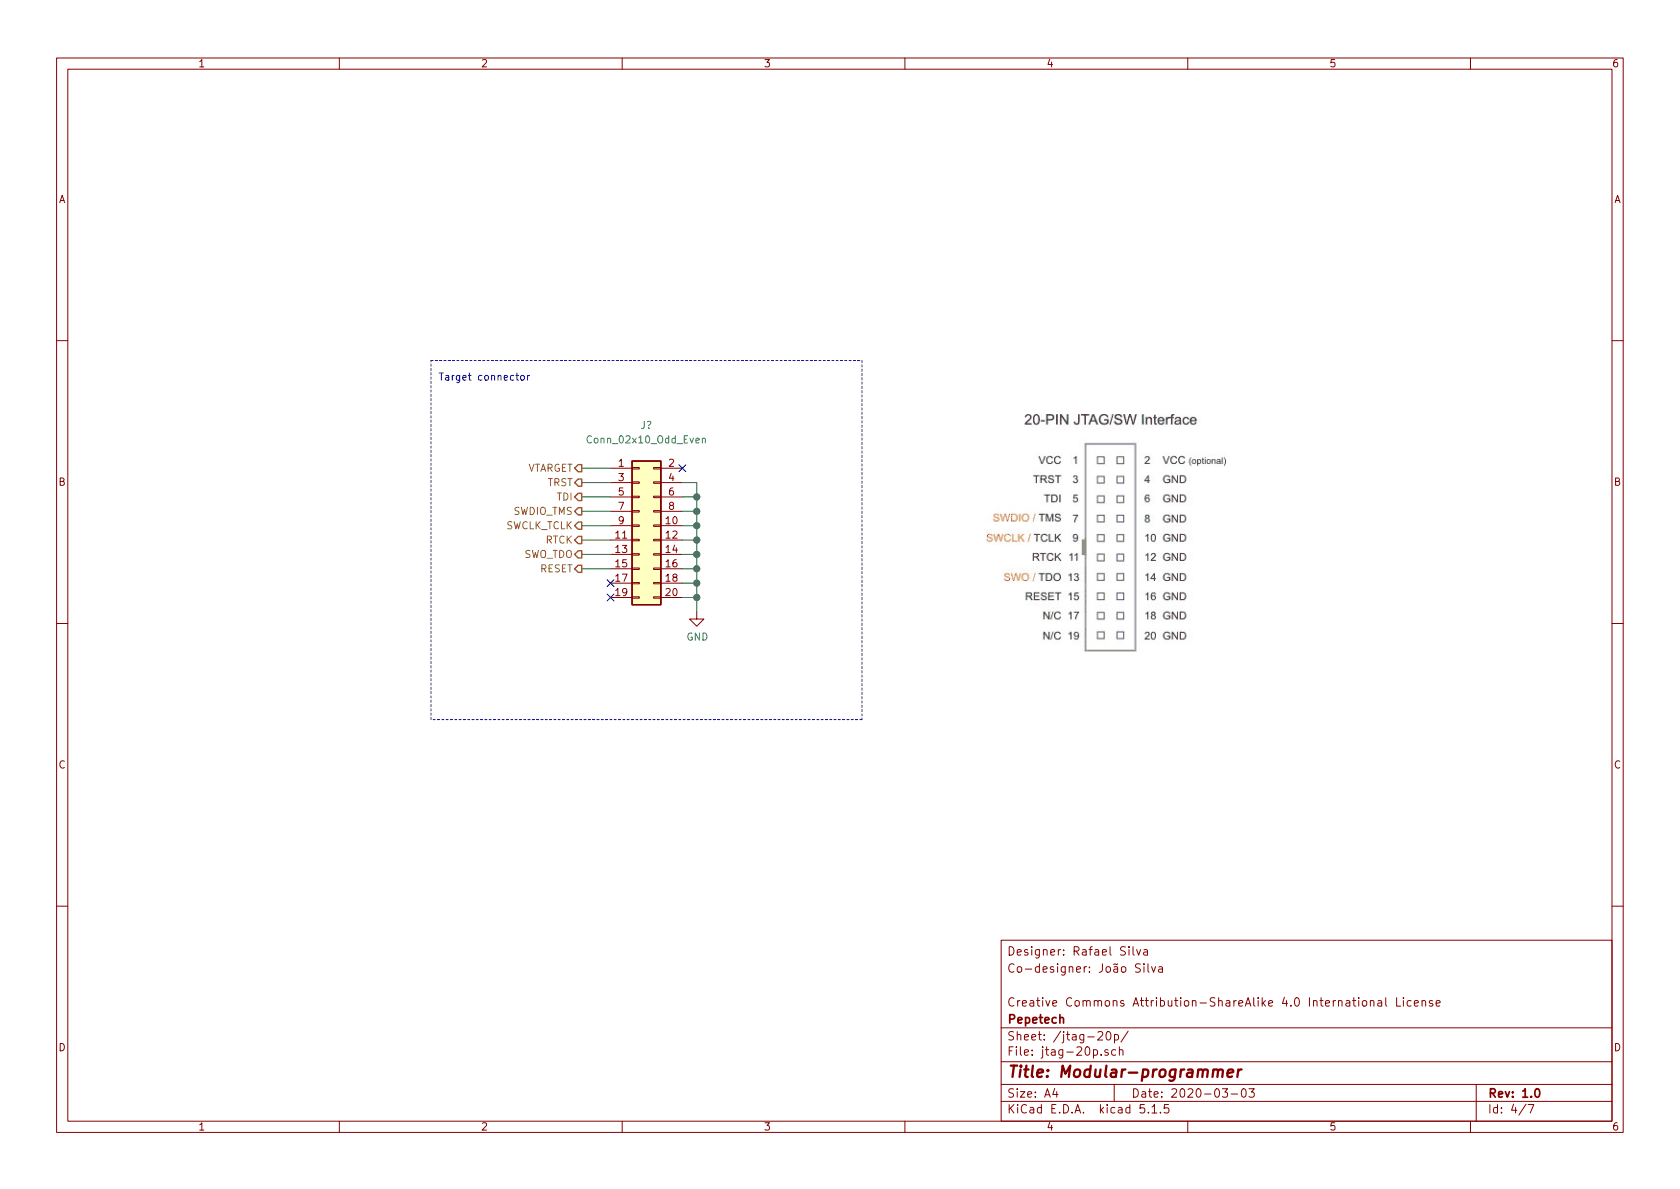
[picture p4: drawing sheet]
EESchema Schematic File Version 4
EELAYER 30 0
EELAYER END
$Descr A4 11693 8268
encoding utf-8
Sheet 4 7
Title "Modular-programmer"
Date "2020-03-03"
Rev "1.0"
Comp "Pepetech"
Comment1 "Creative Commons Attribution-ShareAlike 4.0 International License"
Comment2 ""
Comment3 "Co-designer: João Silva"
Comment4 "Designer: Rafael Silva"
$EndDescr
Text HLabel 4050 3250 0    50   Output ~ 0
VTARGET
Text HLabel 4050 3350 0    50   Output ~ 0
TRST
Text HLabel 4050 3450 0    50   Output ~ 0
TDI
Text HLabel 4050 3550 0    50   Output ~ 0
SWDIO_TMS
Text HLabel 4050 3650 0    50   Output ~ 0
SWCLK_TCLK
Text HLabel 4050 3750 0    50   Output ~ 0
RTCK
Text HLabel 4050 3850 0    50   Output ~ 0
SWO_TDO
Text HLabel 4050 3950 0    50   Output ~ 0
RESET
$Comp
L Connector_Generic:Conn_02x10_Odd_Even J?
U 1 1
P 4450 3650
F 0 "J?" H 4500 4350 50  0000 C CNN
F 1 "Conn_02x10_Odd_Even" H 4500 4250 50  0000 C CNN
F 2 "" H 4450 3650 50  0001 C CNN
F 3 "~" H 4450 3650 50  0001 C CNN
	1    4450 3650
	1    0    0    -1  
$EndComp
Wire Wire Line
	4750 3350 4850 3350
Wire Wire Line
	4850 3350 4850 3450
Wire Wire Line
	4750 4150 4850 4150
Connection ~ 4850 4150
Wire Wire Line
	4850 4150 4850 4250
Wire Wire Line
	4750 4050 4850 4050
Connection ~ 4850 4050
Wire Wire Line
	4850 4050 4850 4150
Wire Wire Line
	4750 3950 4850 3950
Connection ~ 4850 3950
Wire Wire Line
	4850 3950 4850 4050
Wire Wire Line
	4750 3850 4850 3850
Connection ~ 4850 3850
Wire Wire Line
	4850 3850 4850 3950
Wire Wire Line
	4750 3750 4850 3750
Connection ~ 4850 3750
Wire Wire Line
	4850 3750 4850 3850
Wire Wire Line
	4750 3650 4850 3650
Connection ~ 4850 3650
Wire Wire Line
	4850 3650 4850 3750
Wire Wire Line
	4750 3550 4850 3550
Connection ~ 4850 3550
Wire Wire Line
	4850 3550 4850 3650
Wire Wire Line
	4750 3450 4850 3450
Connection ~ 4850 3450
Wire Wire Line
	4850 3450 4850 3550
NoConn ~ 4250 4050
NoConn ~ 4250 4150
$Comp
L power:GND #PWR?
U 1 1
P 4850 4250
F 0 "#PWR?" H 4850 4000 50  0001 C CNN
F 1 "GND" H 4855 4077 50  0000 C CNN
F 2 "" H 4850 4250 50  0001 C CNN
F 3 "" H 4850 4250 50  0001 C CNN
	1    4850 4250
	1    0    0    -1  
$EndComp
Wire Wire Line
	4050 3950 4250 3950
Wire Wire Line
	4050 3350 4250 3350
Wire Wire Line
	4050 3450 4250 3450
Wire Wire Line
	4050 3550 4250 3550
Wire Wire Line
	4050 3650 4250 3650
Wire Wire Line
	4050 3750 4250 3750
Wire Wire Line
	4050 3850 4250 3850
Wire Wire Line
	4050 3250 4250 3250
NoConn ~ 4750 3250
Wire Notes Line
	3000 2500 6000 2500
Wire Notes Line
	6000 2500 6000 5000
Wire Notes Line
	6000 5000 3000 5000
Wire Notes Line
	3000 5000 3000 2500
Text Notes 3050 2650 0    50   ~ 0
Target connector
$EndSCHEMATC
